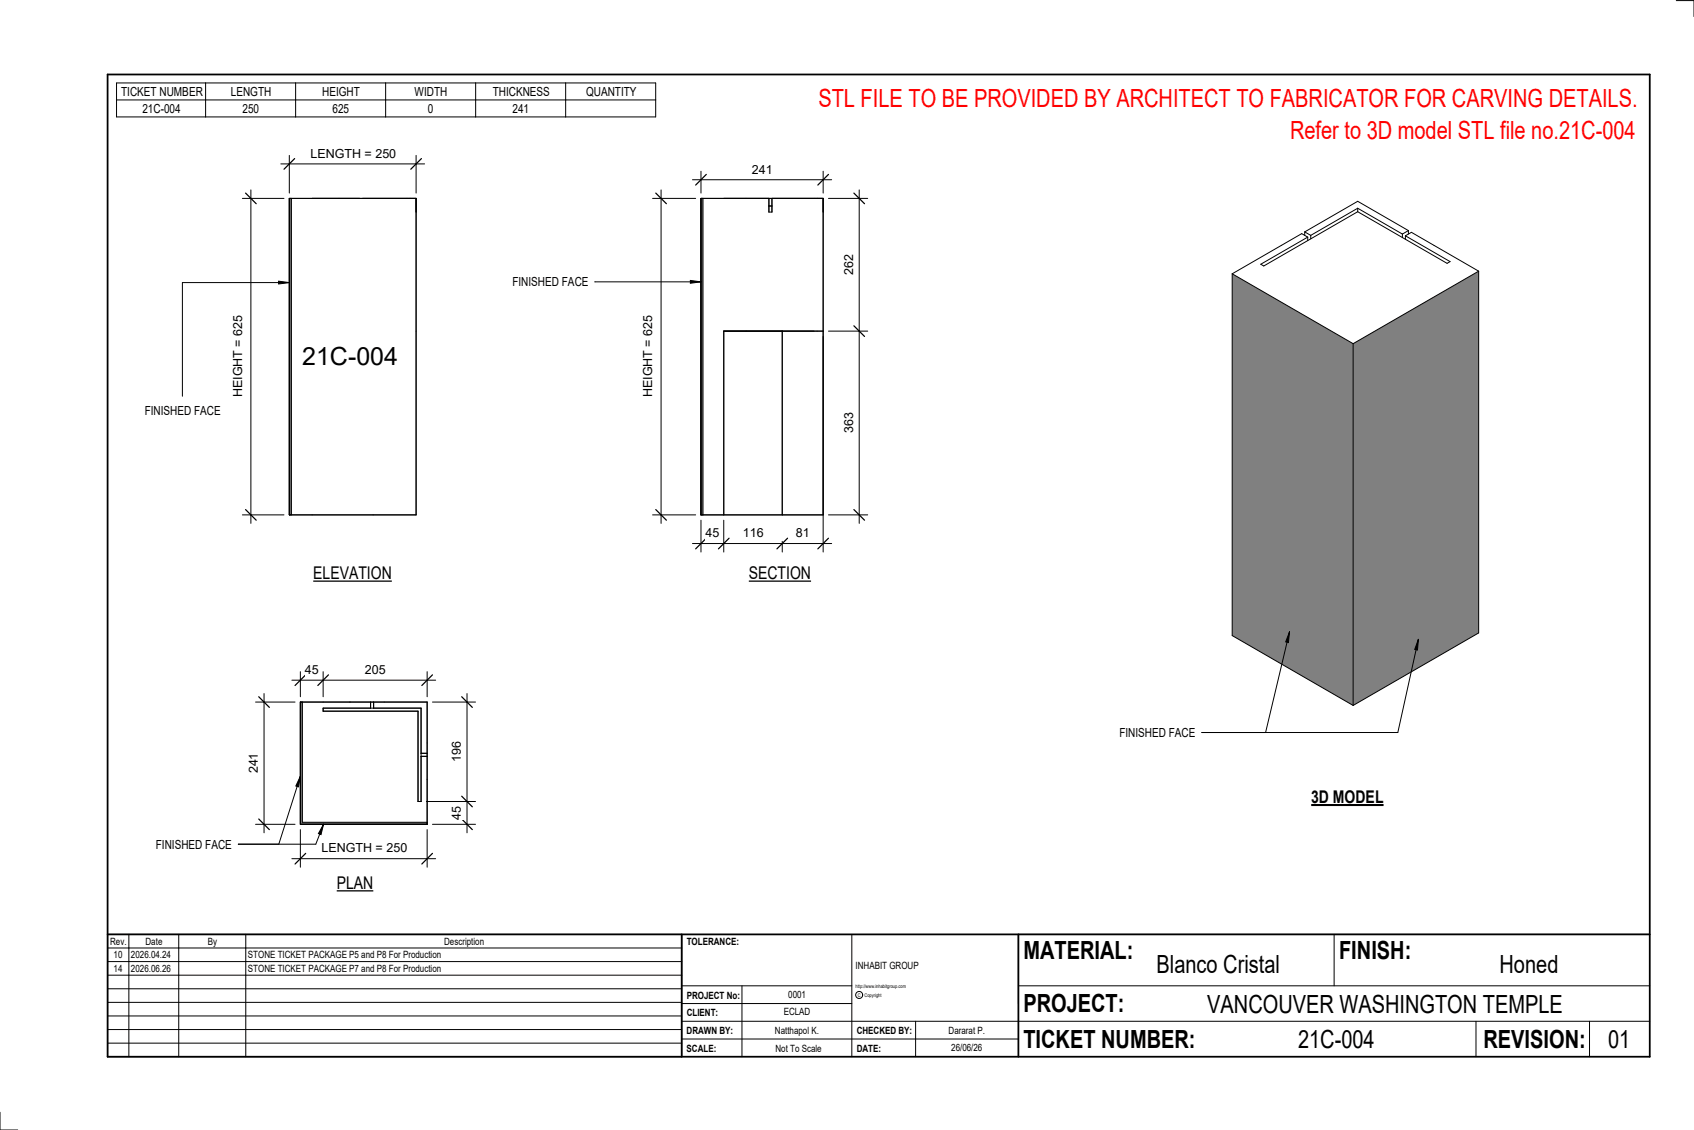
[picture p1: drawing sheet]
<svg xmlns="http://www.w3.org/2000/svg" width="914mm" height="610mm" viewBox="0 0 914 610" stroke-linecap="round" stroke-linejoin="round" font-family="sans-serif">
<g fill="#808080">
<path d="M730 185l68-39v195l-68 40z"/>
<path d="M665 148l65 37v196l-65-38z"/>
</g>
<g fill="none" stroke="#000" stroke-width=".54">
<path d="M733 112l24 14M733 114l48 28 2-1-24-14M733 114l-51 29h-1l25-15M733 112l-25 15M733 112v2M704 125v2M704 125l4 2M706 128l-3-2-38 22M706 128v2M708 127v2M757 126v2M759 127l3-2 36 21"/>
<path d="M759 127v2M760 124l-27-15-29 16M760 124v2M760 124l-3 2M665 148l65 37M665 148v195l65 38M798 146l-68 39M798 146v195l-68 40M730 185v196"/>
</g>
<path d="M378 107h1v171h-1z" fill="#7c7c7c"/>
<path d="M378 107h66v171h-66zM379 107v171M415 107v7h2v-7M415 111h2M422 179v99M444 179h-53v99" fill="none" stroke="#000" stroke-width=".54"/>
<path d="M156 107h1v171h-1z" fill="#7c7c7c"/>
<path d="M156 107h69v171h-69zM157 107v171" fill="none" stroke="#000" stroke-width=".54"/>
<path d="M162 379h1v65h68v1h-69z" fill="#7c7c7c"/>
<path d="M444 182v116M374 293h75M378 281v17M391 281v17M422 292v6M162 379h69v66h-69zM163 379v65h68M200 379v3M202 379v3M174 382h53v50h-1v-48h-52zM227 408h4M227 406h4" fill="none" stroke="#000" stroke-width=".54"/>
<path d="M381 290l-5 6M394 290l-6 6M425 290l-6 6M447 290l-6 6" fill="none" stroke="#000" stroke-width=".67"/>
<g fill="#fff">
<path d="M381 284h7v7h-7z"/>
<path d="M401 284h11v7h-11z"/>
<path d="M430 284h7v7h-7z"/>
</g>
<path d="M374 97h75M378 92v12M444 92v12" fill="none" stroke="#000" stroke-width=".54"/>
<path d="M381 94l-5 6M447 94l-6 6" fill="none" stroke="#000" stroke-width=".67"/>
<path d="M406 88h11v7h-11z" fill="#fff"/>
<path d="M352 107h24M357 102v180M352 278h24" fill="none" stroke="#000" stroke-width=".54"/>
<path d="M354 104l6 6M354 275l6 6" fill="none" stroke="#000" stroke-width=".67"/>
<path d="M346 170h8v44h-8z" fill="#fff"/>
<path d="M447 107h21M464 102v180M447 179h21M447 278h21" fill="none" stroke="#000" stroke-width=".54"/>
<path d="M461 104l6 6M461 176l6 6M461 275l6 6" fill="none" stroke="#000" stroke-width=".67"/>
<g fill="#fff">
<path d="M454 223h8v11h-8z"/>
<path d="M454 137h8v11h-8z"/>
<path d="M163 185h52v15h-52z"/>
</g>
<path d="M152 88h77M156 84v20M225 84v20" fill="none" stroke="#000" stroke-width=".54"/>
<path d="M159 86l-6 5M227 86l-5 5" fill="none" stroke="#000" stroke-width=".67"/>
<path d="M168 79h45v8h-45z" fill="#fff"/>
<path d="M131 107h22M135 102v180M131 278h22" fill="none" stroke="#000" stroke-width=".54"/>
<path d="M133 104l5 6M133 275l5 6" fill="none" stroke="#000" stroke-width=".67"/>
<path d="M125 170h7v44h-7z" fill="#fff"/>
<path d="M158 367h77M162 362v14M174 362v14M231 362v14" fill="none" stroke="#000" stroke-width=".54"/>
<path d="M165 364l-6 6M177 364l-5 6M233 364l-5 6" fill="none" stroke="#000" stroke-width=".67"/>
<g fill="#fff">
<path d="M165 358h7v7h-7z"/>
<path d="M197 358h11v7h-11z"/>
</g>
<path d="M162 448v20M231 448v20M158 463h77" fill="none" stroke="#000" stroke-width=".54"/>
<path d="M165 460l-6 6M233 460l-5 6" fill="none" stroke="#000" stroke-width=".67"/>
<path d="M174 454h45v7h-45z" fill="#fff"/>
<path d="M233 379h24M252 374v75M230 432h27M233 445h24" fill="none" stroke="#000" stroke-width=".54"/>
<path d="M249 376l6 6M249 430l6 5M249 442l6 6" fill="none" stroke="#000" stroke-width=".67"/>
<g fill="#fff">
<path d="M243 400h7v11h-7z"/>
<path d="M243 435h7v7h-7z"/>
</g>
<path d="M138 379h21M143 374v75M138 445h21" fill="none" stroke="#000" stroke-width=".54"/>
<path d="M140 376l5 6M140 442l5 6" fill="none" stroke="#000" stroke-width=".67"/>
<path d="M133 406h8v11h-8z" fill="#fff"/>
<g fill="none" stroke="#000" stroke-width=".54">
<path d="M905 0h9v9M460 504v66M720 504v28M891 504h-341v37M368 532h92M401 532v38M550 532h341M368 551h523M368 541h92M494 551v19M797 551v19M858 551v19"/>
<path d="M368 561h182M0 600v10h10"/>
<circle cx="464" cy="537" r="1.9"/>
</g>
<path d="M58 40h833v530h-833zM58 504h833M368 504v66M550 504v66" fill="none" stroke="#000" stroke-width=".96"/>
<g fill="#fff">
<path d="M652 534h192v15h-192z"/>
<path d="M513 562h17v6h-17z"/>
<path d="M425 533h10v6h-10z"/>
<path d="M423 543h15v6h-15z"/>
<path d="M418 553h24v6h-24z"/>
<path d="M624 513h68v15h-68z"/>
<path d="M809 513h33v15h-33z"/>
<path d="M512 553h20v6h-20z"/>
<path d="M701 553h41v15h-41z"/>
<path d="M442 45h443v16h-443z"/>
<path d="M868 553h12v15h-12z"/>
<path d="M61 512h5v6h-5z"/>
<path d="M61 520h5v6h-5z"/>
</g>
<path d="M58 504h310v66h-310zM58 519h310M58 511h310M70 504v66M96 504v66M133 504v66M58 533h310M58 526h310M58 555h310M58 548h310M58 541h310M58 563h310" fill="none" stroke="#000" stroke-width=".54"/>
<path d="M169 304h43v11h-43z" fill="#fff"/>
<path d="M169 314h43" fill="none" stroke="#000" stroke-width=".69" stroke-linecap="butt"/>
<path d="M182 471h20v11h-20z" fill="#fff"/>
<path d="M182 481h20" fill="none" stroke="#000" stroke-width=".69" stroke-linecap="butt"/>
<path d="M708 424h39v12h-39z" fill="#fff"/>
<path d="M708 434h39" fill="none" stroke="#000" stroke-width="1.1" stroke-linecap="butt"/>
<path d="M696 63h189v15h-189z" fill="#fff"/>
<path d="M696 341l-1 6-1-1zM696 341l-13 54M766 345l-1 6-1-1zM766 345l-11 50h-106" fill="none" stroke="#000" stroke-width=".54"/>
<path d="M696 341l-1 6-1-1zM766 345l-1 6-1-1z" fill="#000"/>
<path d="M604 391h41v8h-41z" fill="#fff"/>
<path d="M150 152h6l-6 1z" fill="#000"/>
<path d="M150 152h6l-6 1zM156 152h-58v62" fill="none" stroke="#000" stroke-width=".54"/>
<g fill="#fff">
<path d="M78 218h41v7h-41z"/>
<path d="M404 304h34v11h-34z"/>
</g>
<path d="M404 314h34" fill="none" stroke="#000" stroke-width=".69" stroke-linecap="butt"/>
<path d="M162 419l-1 5h-1zM162 419l-12 36M175 445l-2 5h-1zM175 445l-5 10h-41" fill="none" stroke="#000" stroke-width=".54"/>
<path d="M162 419l-1 5h-1zM175 445l-2 5h-1z" fill="#000"/>
<path d="M84 452h41v7h-41z" fill="#fff"/>
<path d="M63 45h291v18h-291zM63 54h291M111 45v18M160 45v18M208 45v18M257 45v18M305 45v18M321 152h57M373 151l5 1-5 1z" fill="none" stroke="#000" stroke-width=".54"/>
<path d="M373 151l5 1-5 1z" fill="#000"/>
<path d="M277 148h40v8h-40z" fill="#fff"/>
<g font-size="13.5" fill="#f00">
<text x="442" y="58">STL FILE TO BE PROVIDED BY ARCHITECT TO FABRICATOR FOR CARVING DETAILS.</text>
<text x="696" y="75">Refer to 3D model STL file no.21C-004</text>
</g>
<g font-size="13.5">
<text x="163" y="197">21C-004</text>
<text x="552" y="517">MATERIAL:</text>
<text x="723" y="517">FINISH:</text>
<text x="624" y="525">Blanco Cristal</text>
<text x="809" y="525">Honed</text>
<text x="552" y="546">PROJECT:</text>
<text x="652" y="546">VANCOUVER WASHINGTON TEMPLE</text>
<text x="552" y="565">TICKET NUMBER:</text>
<text x="701" y="565">21C-004</text>
<text x="801" y="565">REVISION:</text>
<text x="868" y="565">01</text>
</g>
<g font-size="9.4">
<text x="169" y="313">ELEVATION</text>
<text x="404" y="313">SECTION</text>
<text x="708" y="433">3D MODEL</text>
<text x="182" y="480">PLAN</text>
</g>
<g font-size="6.7">
<text x="65" y="52">TICKET NUMBER</text>
<text x="125" y="52">LENGTH</text>
<text x="174" y="52">HEIGHT</text>
<text x="224" y="52">WIDTH</text>
<text x="266" y="52">THICKNESS</text>
<text x="316" y="52">QUANTITY</text>
<text x="77" y="61">21C-004</text>
<text x="131" y="61">250</text>
<text x="179" y="61">625</text>
<text x="231" y="61">0</text>
<text x="277" y="61">241</text>
<text x="168" y="85">LENGTH = 250</text>
<text x="406" y="94">241</text>
<text x="460" y="148" transform="rotate(-90 460 148)">262</text>
<text x="277" y="154">FINISHED FACE</text>
<text x="131" y="214" transform="rotate(-90 131 214)">HEIGHT = 625</text>
<text x="352" y="214" transform="rotate(-90 352 214)">HEIGHT = 625</text>
<text x="78" y="224">FINISHED FACE</text>
<text x="460" y="234" transform="rotate(-90 460 234)">363</text>
<text x="381" y="290">45</text>
<text x="401" y="290">116</text>
<text x="430" y="290">81</text>
<text x="165" y="364">45</text>
<text x="197" y="364">205</text>
<text x="604" y="398">FINISHED FACE</text>
<text x="249" y="411" transform="rotate(-90 249 411)">196</text>
<text x="139" y="417" transform="rotate(-90 139 417)">241</text>
<text x="249" y="442" transform="rotate(-90 249 442)">45</text>
<text x="84" y="458">FINISHED FACE</text>
<text x="174" y="460">LENGTH = 250</text>
</g>
<g font-size="5.4">
<text x="59" y="510">Rev.</text>
<text x="79" y="510">Date</text>
<text x="112" y="510">By</text>
<text x="240" y="510">Description</text>
<text x="371" y="510">TOLERANCE:</text>
<text x="61" y="517">10</text>
<text x="71" y="517">2026.04.24</text>
<text x="134" y="517">STONE TICKET PACKAGE P5 and P8 For Production</text>
<text x="61" y="525">14</text>
<text x="71" y="524">2026.06.26</text>
<text x="134" y="524">STONE TICKET PACKAGE P7 and P8 For Production</text>
<text x="462" y="523">INHABIT GROUP</text>
<text x="371" y="539">PROJECT No:</text>
<text x="425" y="538">0001</text>
<text x="371" y="548">CLIENT:</text>
<text x="423" y="548">ECLAD</text>
<text x="371" y="558">DRAWN BY:</text>
<text x="418" y="558">Natthapol K.</text>
<text x="462" y="558">CHECKED BY:</text>
<text x="512" y="558">Dararat P.</text>
<text x="371" y="567">SCALE:</text>
<text x="419" y="567">Not To Scale</text>
<text x="462" y="567">DATE:</text>
<text x="513" y="567">26/06/26</text>
</g>
<g font-size="2.7">
<text x="462" y="533">http://www.inhabitgroup.com</text>
<text x="463" y="538">C</text>
<text x="467" y="538">Copyright</text>
</g>
</svg>
